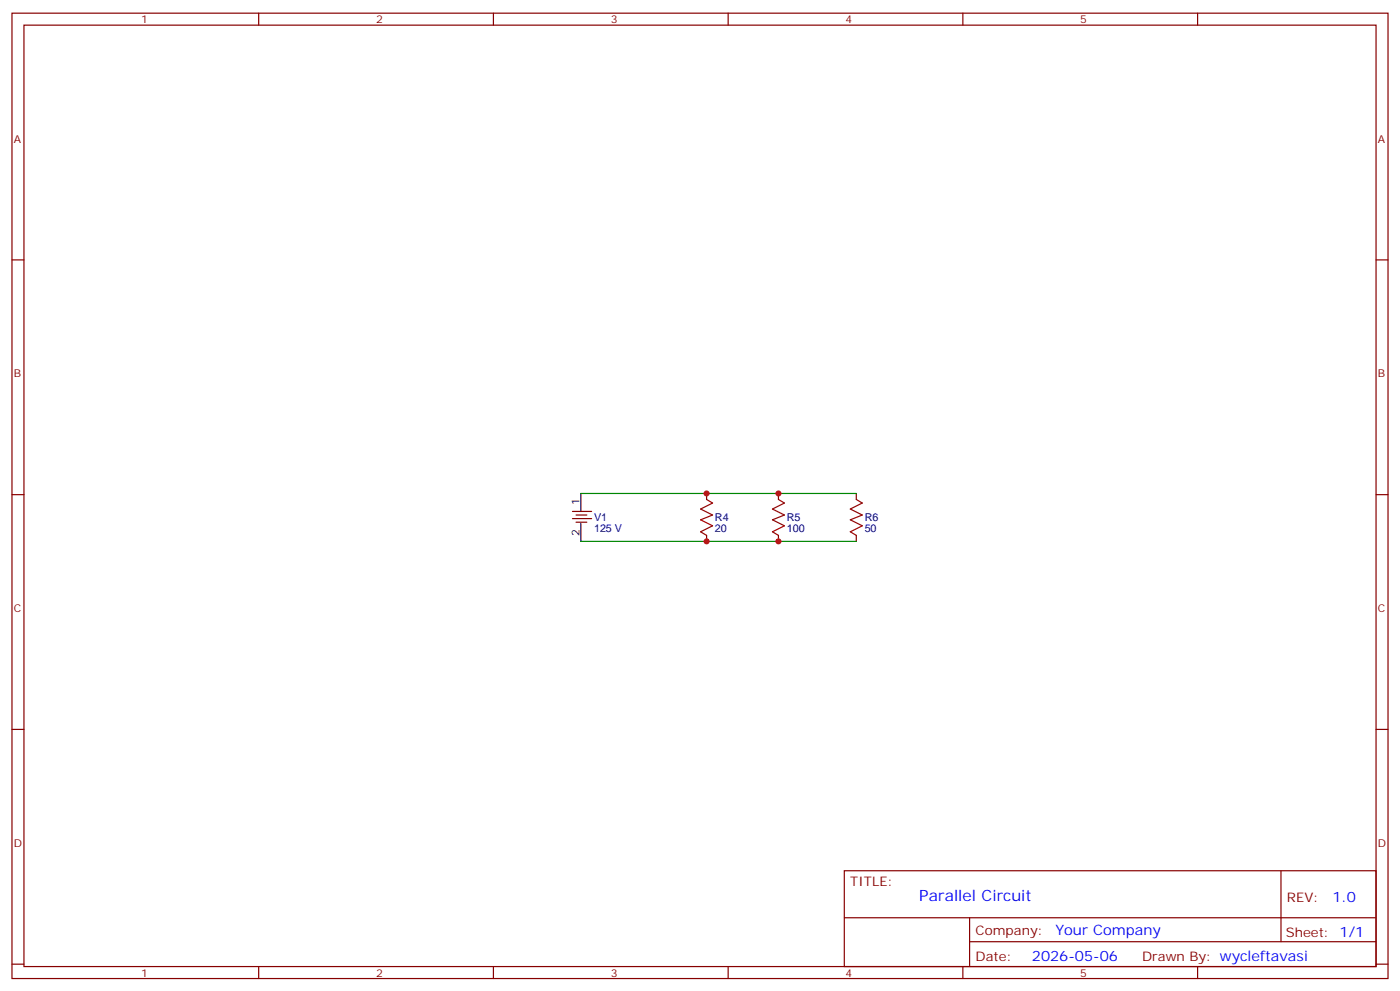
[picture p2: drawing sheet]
<svg xmlns="http://www.w3.org/2000/svg" width="412mm" height="292mm" viewBox="0 0 412 292" stroke-linecap="round" stroke-linejoin="round" font-family="sans-serif">
<g fill="none" stroke="#870000" stroke-width=".35">
<path d="M3.5 3.9h405.4v284.3h-405.4zM7.1 7.4h398.2v277.3h-398.2zM76.2 3.9v3.5M145.3 3.9v3.5M214.5 3.9v3.5M283.6 3.9v3.5M352.8 3.9v3.5M3.5 76.6h3.6M405.3 76.6h3.6M3.5 145.7h3.6M168.6 150.6h5.7M168.6 152.8h5.7"/>
<path d="M169.7 151.7h3.2M169.7 153.8h3.2M208.1 145.3v1.8M208.1 157.7v1.8M229.3 145.3v1.8M229.3 157.7v1.8M252.2 145.3v1.8M252.2 157.7v1.8M405.3 145.7h3.6M3.5 214.8h3.6M405.3 214.8h3.6M248.7 256.5h156.6v28.2h-156.6z"/>
<path d="M377.3 256.5v20.9M248.7 270.3h156.5M285.6 277.4h119.6M285.6 270.3v14.1M3.5 284h3.6M76.2 284.7v3.5M145.3 284.7v3.5M214.5 284.7v3.5M283.6 284.7v3.5M352.8 284.7v3.5M405.3 284h3.6"/>
</g>
<path d="M208.1 147.1l1.8 1.1-3.5 1.7 3.5 1.8-3.5 1.4 3.5 1.8-3.5 1.7 1.7 1.1M229.3 147.1l1.8 1.1-3.6 1.7 3.6 1.8-3.6 1.4 3.6 1.8-3.6 1.7 1.8 1.1M252.2 147.1l1.8 1.1-3.5 1.7 3.5 1.8-3.5 1.4 3.5 1.8-3.5 1.7 1.7 1.1" fill="none" stroke="#a10000" stroke-width=".35"/>
<path d="M171.1 145.3v5.3M171.1 154.2v5.3" fill="none" stroke="#000" stroke-width=".35"/>
<path d="M171.1 145.3h81.1M171.1 159.5h81.1" fill="none" stroke="#008700" stroke-width=".35"/>
<g fill="#c00">
<circle cx="208.1" cy="145.3" r=".88"/>
<circle cx="229.3" cy="145.3" r=".88"/>
<circle cx="229.3" cy="159.5" r=".88"/>
<circle cx="208.1" cy="159.5" r=".88"/>
</g>
<text font-size="4.6" fill="#00f" x="270.8" y="265.5">Parallel Circuit</text>
<g font-size="4.2" fill="#00f">
<text x="392.5" y="265.7">1.0</text>
<text x="310.9" y="275.3">Your Company</text>
<text x="304" y="283.1">2026-05-06</text>
</g>
<g font-size="3.9" fill="#800">
<text x="250.5" y="261.1">TITLE:</text>
<text x="379.1" y="265.7">REV:</text>
<text x="287.4" y="275.3">Company:</text>
<text x="378.7" y="275.9">Sheet: 1/1</text>
<text x="287.4" y="282.9">Date:</text>
<text x="336.4" y="283">Drawn By: wycleftavasi</text>
</g>
<g font-size="3.2" fill="#800">
<text x="41.6" y="6.9">1</text>
<text x="110.8" y="6.9">2</text>
<text x="179.9" y="6.9">3</text>
<text x="249.1" y="6.9">4</text>
<text x="318.2" y="6.9">5</text>
<text x="4.1" y="42">A</text>
<text x="405.9" y="42">A</text>
<text x="4.1" y="111.1">B</text>
<text x="405.9" y="111.1">B</text>
<text x="4.1" y="180.3">C</text>
<text x="405.9" y="180.3">C</text>
<text x="4.1" y="249.4">D</text>
<text x="405.9" y="249.4">D</text>
<text x="41.6" y="287.7">1</text>
<text x="110.8" y="287.7">2</text>
<text x="179.9" y="287.7">3</text>
<text x="249.1" y="287.7">4</text>
<text x="318.2" y="287.7">5</text>
</g>
<g font-size="3.2">
<text x="170.7" y="148.9" transform="rotate(-90 170.7 148.9)">1</text>
<text x="170.7" y="157.9" transform="rotate(-90 170.7 157.9)">2</text>
</g>
<g font-size="3.2" fill="#000080">
<text x="175" y="153.5">V1</text>
<text x="210.6" y="153.5">R4</text>
<text x="231.8" y="153.5">R5</text>
<text x="254.7" y="153.5">R6</text>
<text x="175" y="156.7">125 V</text>
<text x="210.6" y="156.7">20</text>
<text x="231.8" y="156.7">100</text>
<text x="254.7" y="156.7">50</text>
</g>
</svg>
